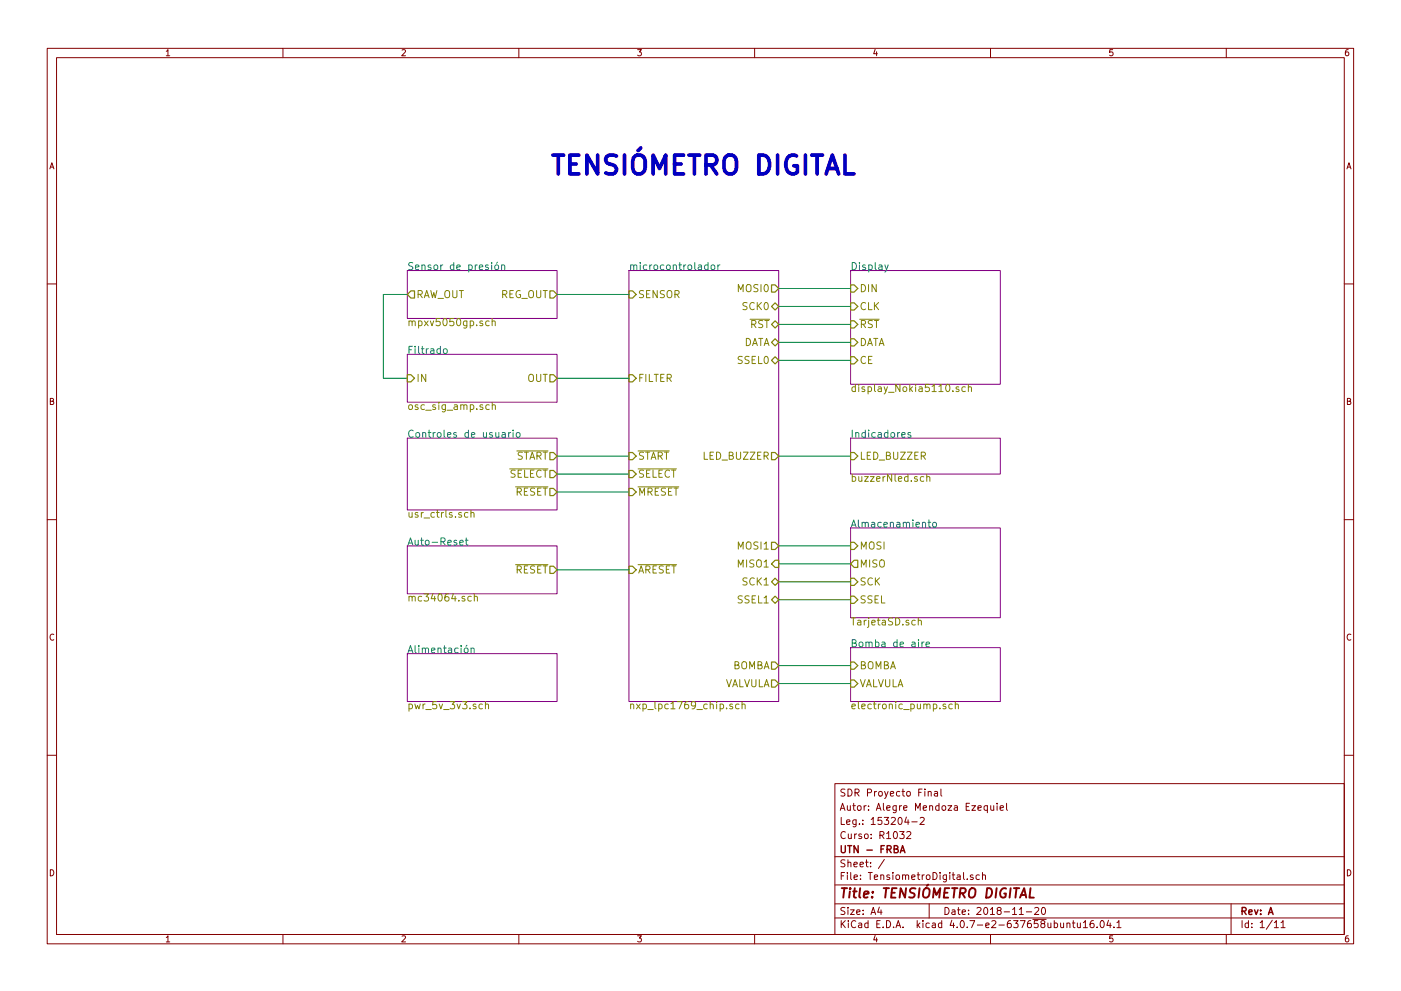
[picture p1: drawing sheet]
EESchema Schematic File Version 2
LIBS:TensiometroDigital-rescue
LIBS:power
LIBS:device
LIBS:switches
LIBS:relays
LIBS:motors
LIBS:transistors
LIBS:conn
LIBS:linear
LIBS:regul
LIBS:74xx
LIBS:cmos4000
LIBS:adc-dac
LIBS:memory
LIBS:xilinx
LIBS:microcontrollers
LIBS:dsp
LIBS:microchip
LIBS:analog_switches
LIBS:motorola
LIBS:texas
LIBS:intel
LIBS:audio
LIBS:interface
LIBS:digital-audio
LIBS:philips
LIBS:display
LIBS:cypress
LIBS:siliconi
LIBS:opto
LIBS:atmel
LIBS:contrib
LIBS:valves
LIBS:MCU_NXP_LPC
LIBS:mc34064
LIBS:display_nokia5110
LIBS:lm2940
LIBS:lm2575
LIBS:bav199
LIBS:mpxv5050gp
LIBS:lm8364
LIBS:TensiometroDigital-cache
EELAYER 25 0
EELAYER END
$Descr A4 11693 8268
encoding utf-8
Sheet 1 11
Title "TENSIÓMETRO DIGITAL"
Date "2018-11-20"
Rev "A"
Comp "UTN - FRBA"
Comment1 "Curso: R1032"
Comment2 "Leg.: 153204-2"
Comment3 "Autor: Alegre Mendoza Ezequiel"
Comment4 "SDR Proyecto Final"
$EndDescr
$Sheet
S 7100 2250 1250 950 
U 5BBD63C0
F0 "Display" 60
F1 "display_Nokia5110.sch" 60
F2 "DIN" I L 7100 2400 60 
F3 "CLK" I L 7100 2550 60 
F4 "~RST" I L 7100 2700 60 
F5 "DATA" I L 7100 2850 60 
F6 "CE" I L 7100 3000 60 
$EndSheet
$Sheet
S 7100 3650 1250 300 
U 5BBD6446
F0 "Indicadores" 60
F1 "buzzerNled.sch" 60
F2 "LED_BUZZER" I L 7100 3800 60 
$EndSheet
$Sheet
S 3400 4550 1250 400 
U 5BBD647E
F0 "Auto-Reset" 60
F1 "mc34064.sch" 60
F2 "~RESET" O R 4650 4750 60 
$EndSheet
$Sheet
S 7100 4400 1250 750 
U 5BBF9B77
F0 "Almacenamiento" 60
F1 "TarjetaSD.sch" 60
F2 "SSEL" I L 7100 5000 60 
F3 "MOSI" I L 7100 4550 60 
F4 "MISO" O L 7100 4700 60 
F5 "SCK" I L 7100 4850 60 
$EndSheet
$Sheet
S 3400 5450 1250 400 
U 5BBF9C03
F0 "Alimentación" 60
F1 "pwr_5v_3v3.sch" 60
$EndSheet
$Sheet
S 5250 2250 1250 3600
U 5BBD623A
F0 "microcontrolador" 60
F1 "nxp_lpc1769_chip.sch" 60
F2 "MOSI1" O R 6500 4550 60 
F3 "MISO1" I R 6500 4700 60 
F4 "SCK1" B R 6500 4850 60 
F5 "SSEL1" B R 6500 5000 60 
F6 "SCK0" B R 6500 2550 60 
F7 "SSEL0" B R 6500 3000 60 
F8 "MOSI0" O R 6500 2400 60 
F9 "DATA" B R 6500 2850 60 
F10 "~RST" B R 6500 2700 60 
F11 "LED_BUZZER" O R 6500 3800 60 
F12 "SENSOR" I L 5250 2450 60 
F13 "~START" I L 5250 3800 60 
F14 "~SELECT" I L 5250 3950 60 
F15 "FILTER" I L 5250 3150 60 
F16 "~MRESET" I L 5250 4100 60 
F17 "~ARESET" I L 5250 4750 60 
F18 "BOMBA" O R 6500 5550 60 
F19 "VALVULA" O R 6500 5700 60 
$EndSheet
$Sheet
S 3400 2250 1250 400 
U 5BDB5C2D
F0 "Sensor de presión" 60
F1 "mpxv5050gp.sch" 60
F2 "REG_OUT" O R 4650 2450 60 
F3 "RAW_OUT" O L 3400 2450 60 
$EndSheet
Wire Wire Line
	6500 2400 7100 2400
Wire Wire Line
	6500 2550 7100 2550
Wire Wire Line
	6500 3000 7100 3000
Wire Wire Line
	6500 2700 7100 2700
Wire Wire Line
	6500 2850 7100 2850
Wire Wire Line
	4650 2450 5250 2450
Wire Wire Line
	3200 2450 3200 3150
Wire Wire Line
	3200 3150 3400 3150
Wire Wire Line
	4650 3150 5250 3150
$Sheet
S 3400 3650 1250 600 
U 5BDE7733
F0 "Controles de usuario" 60
F1 "usr_ctrls.sch" 60
F2 "~RESET" O R 4650 4100 60 
F3 "~START" O R 4650 3800 60 
F4 "~SELECT" O R 4650 3950 60 
$EndSheet
Wire Wire Line
	4650 4100 5250 4100
Wire Wire Line
	4650 3950 5250 3950
Wire Wire Line
	4650 3800 5250 3800
Wire Wire Line
	4650 4750 5250 4750
$Sheet
S 3400 2950 1250 400 
U 5BBD6290
F0 "Filtrado" 60
F1 "osc_sig_amp.sch" 60
F2 "OUT" O R 4650 3150 60 
F3 "IN" I L 3400 3150 60 
$EndSheet
Wire Wire Line
	3400 2450 3200 2450
$Sheet
S 7100 5400 1250 450 
U 5BE17B11
F0 "Bomba de aire" 60
F1 "electronic_pump.sch" 60
F2 "BOMBA" I L 7100 5550 60 
F3 "VALVULA" I L 7100 5700 60 
$EndSheet
Wire Wire Line
	6500 4550 7100 4550
Wire Wire Line
	6500 4700 7100 4700
Wire Wire Line
	7100 4850 6500 4850
Wire Wire Line
	6500 5000 7100 5000
Wire Wire Line
	6500 5550 7100 5550
Wire Wire Line
	7100 5700 6500 5700
Wire Wire Line
	6500 3800 7100 3800
Text Notes 4600 1450 0    157  ~ 31
TENSIÓMETRO DIGITAL
$EndSCHEMATC
